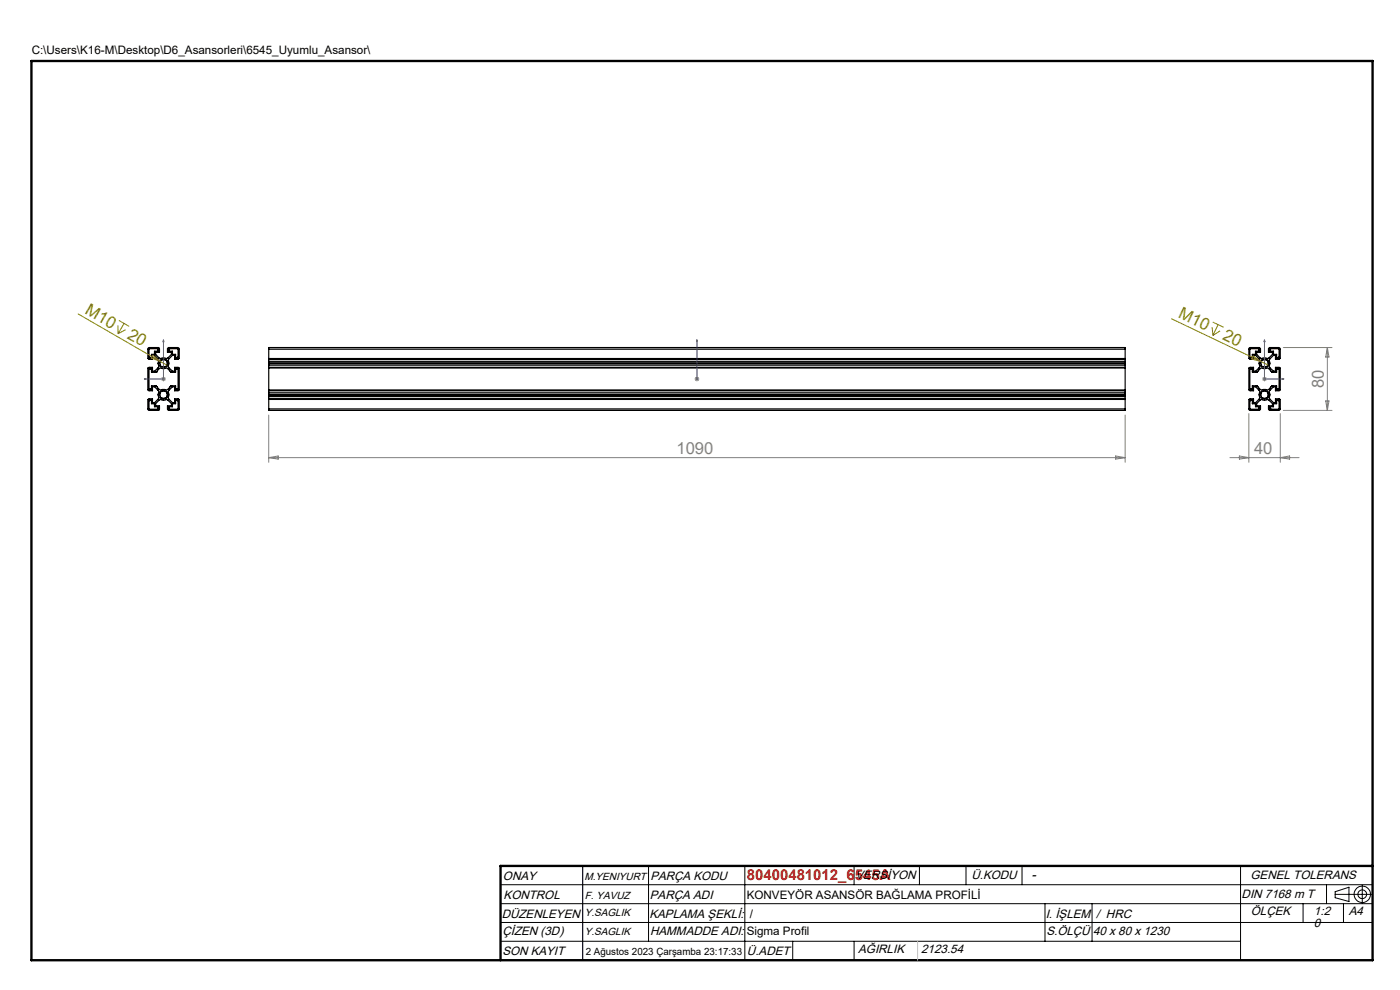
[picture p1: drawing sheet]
<svg xmlns="http://www.w3.org/2000/svg" width="297mm" height="210mm" viewBox="0 0 297 210" stroke-linecap="round" stroke-linejoin="round" font-family="sans-serif">
<g fill="none" stroke="#000" stroke-width=".21">
<path d="M34 76.6l-.1 .7M34.2 76.4l.4-.2 .5 .2M35.1 77.7l-.6 .1M35.4 76.6l.1 .3-.1 .6M267.5 76.6l-.1 .7M267.8 76.4l.3-.2 .6 .2M268.7 77.7l-.7 .1M269 76.6l.1 .5-.1 .4M34 83.3l-.1 .7M34.2 83l.4-.1 .5 .1M35.1 84.4l-.6 .1M35.4 83.3l.1 .3-.1 .6"/>
<path d="M267.5 83.3l-.1 .7M267.8 83l.3-.1 .6 .1M268.7 84.4l-.7 .1M269 83.3l.1 .4-.1 .5M106.2 187.7h185M106.2 191.7h185M106.2 195.7h185M106.2 199.7h157M137.6 183.7v16M158 183.7v20M168.2 199.7v4M181.2 183.7v4"/>
<path d="M181.2 199.7v4M195.1 183.7v4M204.9 183.7v4M216.8 183.7v4M221.7 191.7v8M231.7 191.7v8M263.2 183.7v20M276.4 191.7v4M281.4 187.7v4M283.2 189.7h7.8M283.2 189.2l3-1v3l-3-.8zM285 191.7v4"/>
<path d="M289 187.8v3.8"/>
<circle cx="289" cy="189.7" r=".93"/>
<circle cx="289" cy="189.7" r="1.74"/>
</g>
<g fill="none" stroke="#000" stroke-width=".25">
<path d="M31.4 73.9l.2-.2h2.1l.1 1h-.8v.5l.7 .7 .4 .2 1.4-.1 .9-.8v-.5h-.9v-.7h.2v-.3h2l.3 .3v2.1h-.2v.1h-.8v-.8h-.4l-.9 1v1.4l.9 .9h.4v-.8l1 .2v4.6h-.2v.2h-.8v-.9h-.4l-.9 1.1v1.4l.9 .9h.4v-.8l1 .1v2.1l-.1 .2-2.2 .1v-.3h-.2v-.7h.9v-.5l-.9-.8h-1.6l-.9 .8v.5h.8l-.1 1h-2.1l-.2-.2v-2.2l.9-.1v.8h.5l.9-.9v-1.5l-.9-1h-.5v.9h-.7v-.2h-.2v-4.6l.9-.2v.8h.5l.9-.9v-1.5l-.9-.9h-.5v.8h-.7v-.1h-.2zM31.6 75.8h.1M31.6 78.3v4.2l.3 .1M31.6 78.3h.2l.1-.2 .2 .1 .1 .8 .9-.1M31.6 78.3h.1M33.1 78.9h.1M33.4 78.6l.5-.5h1.6l.5 .5M33.4 78.6v.1M33.4 78.7l-.3 .2M33.4 74.2h.1M33.4 74.2v-.2h-1.8v1.8M33.5 74.2h.1v.3h-.8l-.1 .7h-.6v.8l-.5-.2"/>
<path d="M33.9 76.4h1.2a.18 .18 0 0 1 .3 0 .18 .18 0 0 1-.1 .3v.8a.19 .19 0 0 1 .1 .3 .19 .19 0 0 1-.3-.1h-.8a.19 .19 0 0 1-.3 .1 .19 .19 0 0 1 0-.3zM35.9 74l-.1 .5h.8v.6l.7 .1v.8l.4-.2M35.9 74h.1M36 78.7l.3 .2M36 78.6v.1M36 74h1.7l.1 1.8M36.3 78.9h.1M37.7 78.3h.1M37.7 78.3h-.2v-.2l-.2 .1-.1 .8-.9-.1M37.8 78.3v4.2l-.5 .1v-.8l-1 .1M37.8 75.8h.1M57 74.1v-.4h181.7v.4"/>
<path d="M57 76.2v.5M57 77.5v.4M57 76.7v.3M57 77.1v.4M57 74.1h181.7M57 76.1h181.7M57 74.1v2.1M57 77v.1M57 77.9v5M57 78.1h181.7M57 76.2h181.7M57 77.9h181.7"/>
<path d="M57 76.7h181.7M57 77.5h181.7M57 77h181.7M57 77.1h181.7M238.7 76.2v.5M238.7 77.5v.4M238.7 76.7v.3M238.7 77.1v.4M238.7 74.1v2.1M238.7 77v.1M238.7 77.9v5M265 73.8l2.2-.1v.3h.2v.7h-.8v.5l1 .9 1.4-.1 .9-.8v-.5h-.8v-.7h.2v-.3h2l.3 .2v2.2h-.2v.1h-.8v-.8h-.4l-.9 1v1.4l.9 .9h.4v-.8l1 .2v4.6h-.2v.2h-.8v-.9h-.4l-.9 1v1.4l.9 1h.4v-.8l1 .1v2l-.2 .3-2.1 .1v-.3h-.2v-.7h.8v-.5l-.9-.8h-1.5l-.9 .8v.5h.8v.7h-.2v.3h-2l-.3-.3v-2.1l1-.1v.8h.5l.8-1v-1.5l-.8-.9h-.5v.9h-.7v-.2h-.3v-4.6l1-.2v.8h.5l.8-.9v-1.6l-.8-.8h-.5v.8h-.7v-.1h-.3z"/>
<path d="M265.2 74h1.8l.2 .2v.3h-.9v.7h-.6v.8l-.6-.2zM266.6 78.9l.9-.8h1.5l.8 .8M266.6 78.9l-.9 .1v-.9l-.6 .2v4.2l.5 .1M266.6 78.9h.1M267 74.2h.1M267.5 76.4h1.2a.17 .17 0 0 1 .3 0 .17 .17 0 0 1-.1 .3l.1 .4-.1 .4a.18 .18 0 0 1 .1 .3 .18 .18 0 0 1-.3-.1h-.8a.21 .21 0 0 1-.4 .1 .19 .19 0 0 1 .1-.3zM269.5 74l-.2 .5h.9v.6l.6 .1v.8l.5-.2M269.5 74h1.8l.1 1.8M269.5 74h.1M269.8 78.9h.1M269.9 78.9h.1M271.3 75.8h.1"/>
<path d="M271.3 78.3l-.5-.2v.9l-.9-.1M271.4 78.3v4.2l-.5 .1M271.4 78.3h.1M31.6 85h.2l.1-.2h.2v.8h.7v.7h.8v.3h-.2v.2h-1.8zM31.9 82.6h.1M33.1 81.9l-1-.1v.8h-.2M33.1 81.9h.1M33.1 81.9l.6 .7 .4 .1h1.4l.8-.8M34 83l1.1 .1a.18 .18 0 0 1 .3-.1 .18 .18 0 0 1-.1 .3l.1 .9a.16 .16 0 0 1 0 .2 .16 .16 0 0 1-.2 0h-.9a.19 .19 0 0 1-.3 0 .19 .19 0 0 1 0-.3zM35.9 86.8h.1M36.3 81.9h.1M37.5 84.9v-.1h-.2l-.1 .8-.6 .1v.6h-.8l.1 .5"/>
<path d="M37.5 84.9h.1M37.6 85h.2v1.8h-1.8M57 86.7v.4h181.7v-.4M57 82.9v.4M57 84.1v.5M57 83.8v.3M57 83.3v.4M57 83.7v.1M57 84.6v2.1M57 82.7h181.7M57 86.7h181.7M57 84.7h181.7"/>
<path d="M57 82.9h181.7M57 84.6h181.7M57 83.3h181.7M57 84.1h181.7M57 83.8h181.7M57 83.7h181.7M238.7 82.9v.4M238.7 84.1v.5M238.7 83.8v.3M238.7 83.3v.4M238.7 83.7v.1M238.7 84.6v2.1"/>
<path d="M265.1 85l.6-.2v.8h.6v.7h.9l-.2 .5h-1.8zM265.7 82.6h-.1M266.6 81.9l-.9-.1v.8M266.6 81.9h.1M267.2 86.5l-.1 .1M267.5 83l1.2 .1a.18 .18 0 0 1 .3-.1 .18 .18 0 0 1-.1 .3l.1 .4-.1 .4a.18 .18 0 0 1 .1 .3 .18 .18 0 0 1-.3 0h-.8a.2 .2 0 0 1-.4 0 .19 .19 0 0 1 .1-.3zM269.3 86.5l.1 .1M269.4 86.6l.1 .2M269.5 86.8h.1M269.8 81.9l-.6 .7-.3 .1h-1.4l-.9-.8M269.8 81.9h.1M269.9 81.9l.9-.1v.8"/>
<path d="M269.9 81.9h.1M270.8 82.6h.1M271.1 84.9v-.1h-.3v.8h-.6v.7h-.9v.2M271.1 85h.1M271.1 85h.3v1.8h-1.9M123.6 183.7v20M106.2 203.7h185"/>
</g>
<path d="M6.7 12.9h284.5v190.8h-284.5zM291.2 183.7h-185v20" fill="none" stroke="#000" stroke-width=".5"/>
<path d="M194.7 199.7v4" fill="none" stroke="#c0c0c0" stroke-width=".21"/>
<g fill="none" stroke="#808000" stroke-width=".21">
<path d="M16.6 66.6l17.4 10.1M25 69v1.8M25.2 68l2.2 1.2M26.3 68.6l-1.3 2.2M26.6 69.9l-1.6 .9M32.4 75.3l1.6 1.4-1.9-.8zM34 76.7l1.4 .8M248.5 67.6l19 9.1M257.1 69.4l.2 1.7M257.3 68.3l2.3 1.1M258.4 68.9l-1.1 2.2M258.8 70.2l-1.5 .9"/>
<path d="M265.9 75.5l1.6 1.2-2-.5zM267.5 76.7l1.5 .7"/>
</g>
<path d="M34.7 72.1l.1 .4h-.2zM34.7 72.1v8.3h-4.1M147.8 72.1v.4v-.4M147.8 72.1v8.3M268.3 72.1l.1 .4h-.3zM268.3 72.1v8.3h4.1M30.6 80.4l.3-.1v.2zM147.8 80.3v.2zM147.8 80.4h.1M272 80.3l.4 .1-.4 .1z" fill="none" stroke="#00f" stroke-width=".21"/>
<g fill="none" stroke="#808080" stroke-width=".21">
<path d="M34.7 79.9v1M147.8 79.9v1M268.3 79.9v1M272.2 73.7h10.4M281.6 73.7v13.4M281.6 73.7l.3 2h-.7zM34.2 80.4h1M34.3 80l.7 .7M35 80l-.7 .7M57 97.1h181.7M57 88v10.1M57 97.1l2-.4v.7z"/>
<path d="M147.4 80.4h.9M147.5 80l.7 .7M148.2 80l-.7 .7M236.7 96.7l2 .4-2 .3zM238.7 88v10.1M260.9 97.1h14.7M262.9 96.7l2 .4-2 .3zM264.9 87.7v10.4M267.8 80.4h.9M267.9 80l.7 .7M268.6 80l-.7 .7M271.6 87.7v10.4"/>
<path d="M271.6 97.1l2-.4v.7zM272.2 87.1h10.4M281.2 85h.7l-.3 2.1z"/>
</g>
<g fill="#00f">
<path d="M147.8 80.3v.2zM147.8 72.1v.4z"/>
<path d="M30.6 80.4l.3 .1v-.2zM34.7 72.1l-.1 .4h.2z"/>
<path d="M272 80.3l.4 .1-.4 .1zM268.3 72.1l.1 .4h-.3z"/>
</g>
<g font-size="3.5" fill="#808000">
<text x="17.8" y="66.4" transform="rotate(30 17.8 66.4)">M10</text>
<text x="26.8" y="71.6" transform="rotate(30 26.8 71.6)">20</text>
<text x="249.8" y="67.3" transform="rotate(26 249.8 67.3)">M10</text>
<text x="259.2" y="71.8" transform="rotate(26 259.2 71.8)">20</text>
</g>
<g font-size="3.5" fill="#808080">
<text x="280.8" y="82.3" transform="rotate(-90 280.8 82.3)">80</text>
<text x="143.5" y="96.3">1090</text>
<text x="266" y="96.3">40</text>
</g>
<text font-size="3.2" fill="#f00" x="158.4" y="186.7">80400481012_6545A</text>
<text font-size="2.8" x="218.8" y="186.4">-</text>
<g font-size="2.6">
<text x="106.7" y="186.7">ONAY</text>
<text x="106.8" y="190.6">KONTROL</text>
<text x="137.9" y="190.6">PARÇA ADI</text>
<text x="138" y="186.7">PARÇA KODU</text>
<text x="181.5" y="186.4">VERSİYON</text>
<text x="206.1" y="186.4">Ü.KODU</text>
<text x="263.4" y="190.5">DIN 7168 m T</text>
<text x="265.3" y="186.4">GENEL TOLERANS</text>
<text x="106.4" y="194.8">DÜZENLEYEN</text>
<text x="137.8" y="194.8">KAPLAMA ŞEKLİ:</text>
<text x="221.8" y="194.8">I. İŞLEM</text>
<text x="232.6" y="194.8">/ HRC</text>
<text x="265.4" y="194.2">ÖLÇEK</text>
<text x="278.8" y="194.2">1:2</text>
<text x="278.8" y="196.6">0</text>
<text x="286.1" y="194.2">A4</text>
<text x="106.6" y="198.4">ÇİZEN (3D)</text>
<text x="106.6" y="202.6">SON KAYIT</text>
<text x="137.9" y="198.4">HAMMADDE ADI:</text>
<text x="158.5" y="202.6">Ü.ADET</text>
<text x="182.1" y="202.2">AĞIRLIK</text>
<text x="195.4" y="202.2">2123.54</text>
<text x="222" y="198.3">S.ÖLÇÜ</text>
<text x="231.9" y="198.3">40 x 80 x 1230</text>
</g>
<g font-size="2.5">
<text x="6.7" y="11.5">C:\Users\K16-M\Desktop\D6_Asansorleri\6545_Uyumlu_Asansor\</text>
<text x="158.4" y="190.6">KONVEYÖR ASANSÖR BAĞLAMA PROFİLİ</text>
<text x="159.1" y="194.8">/</text>
<text x="158.4" y="198.4">Sigma Profil</text>
</g>
<g font-size="2.2">
<text x="124" y="186.7">M.YENIYURT</text>
<text x="124.1" y="190.6">F. YAVUZ</text>
<text x="124.1" y="194.3">Y.SAGLIK</text>
<text x="124.1" y="198.4">Y.SAGLIK</text>
</g>
<text font-size="2.1" x="124.3" y="202.6">2 Ağustos 2023 Çarşamba 23:17:33</text>
</svg>
